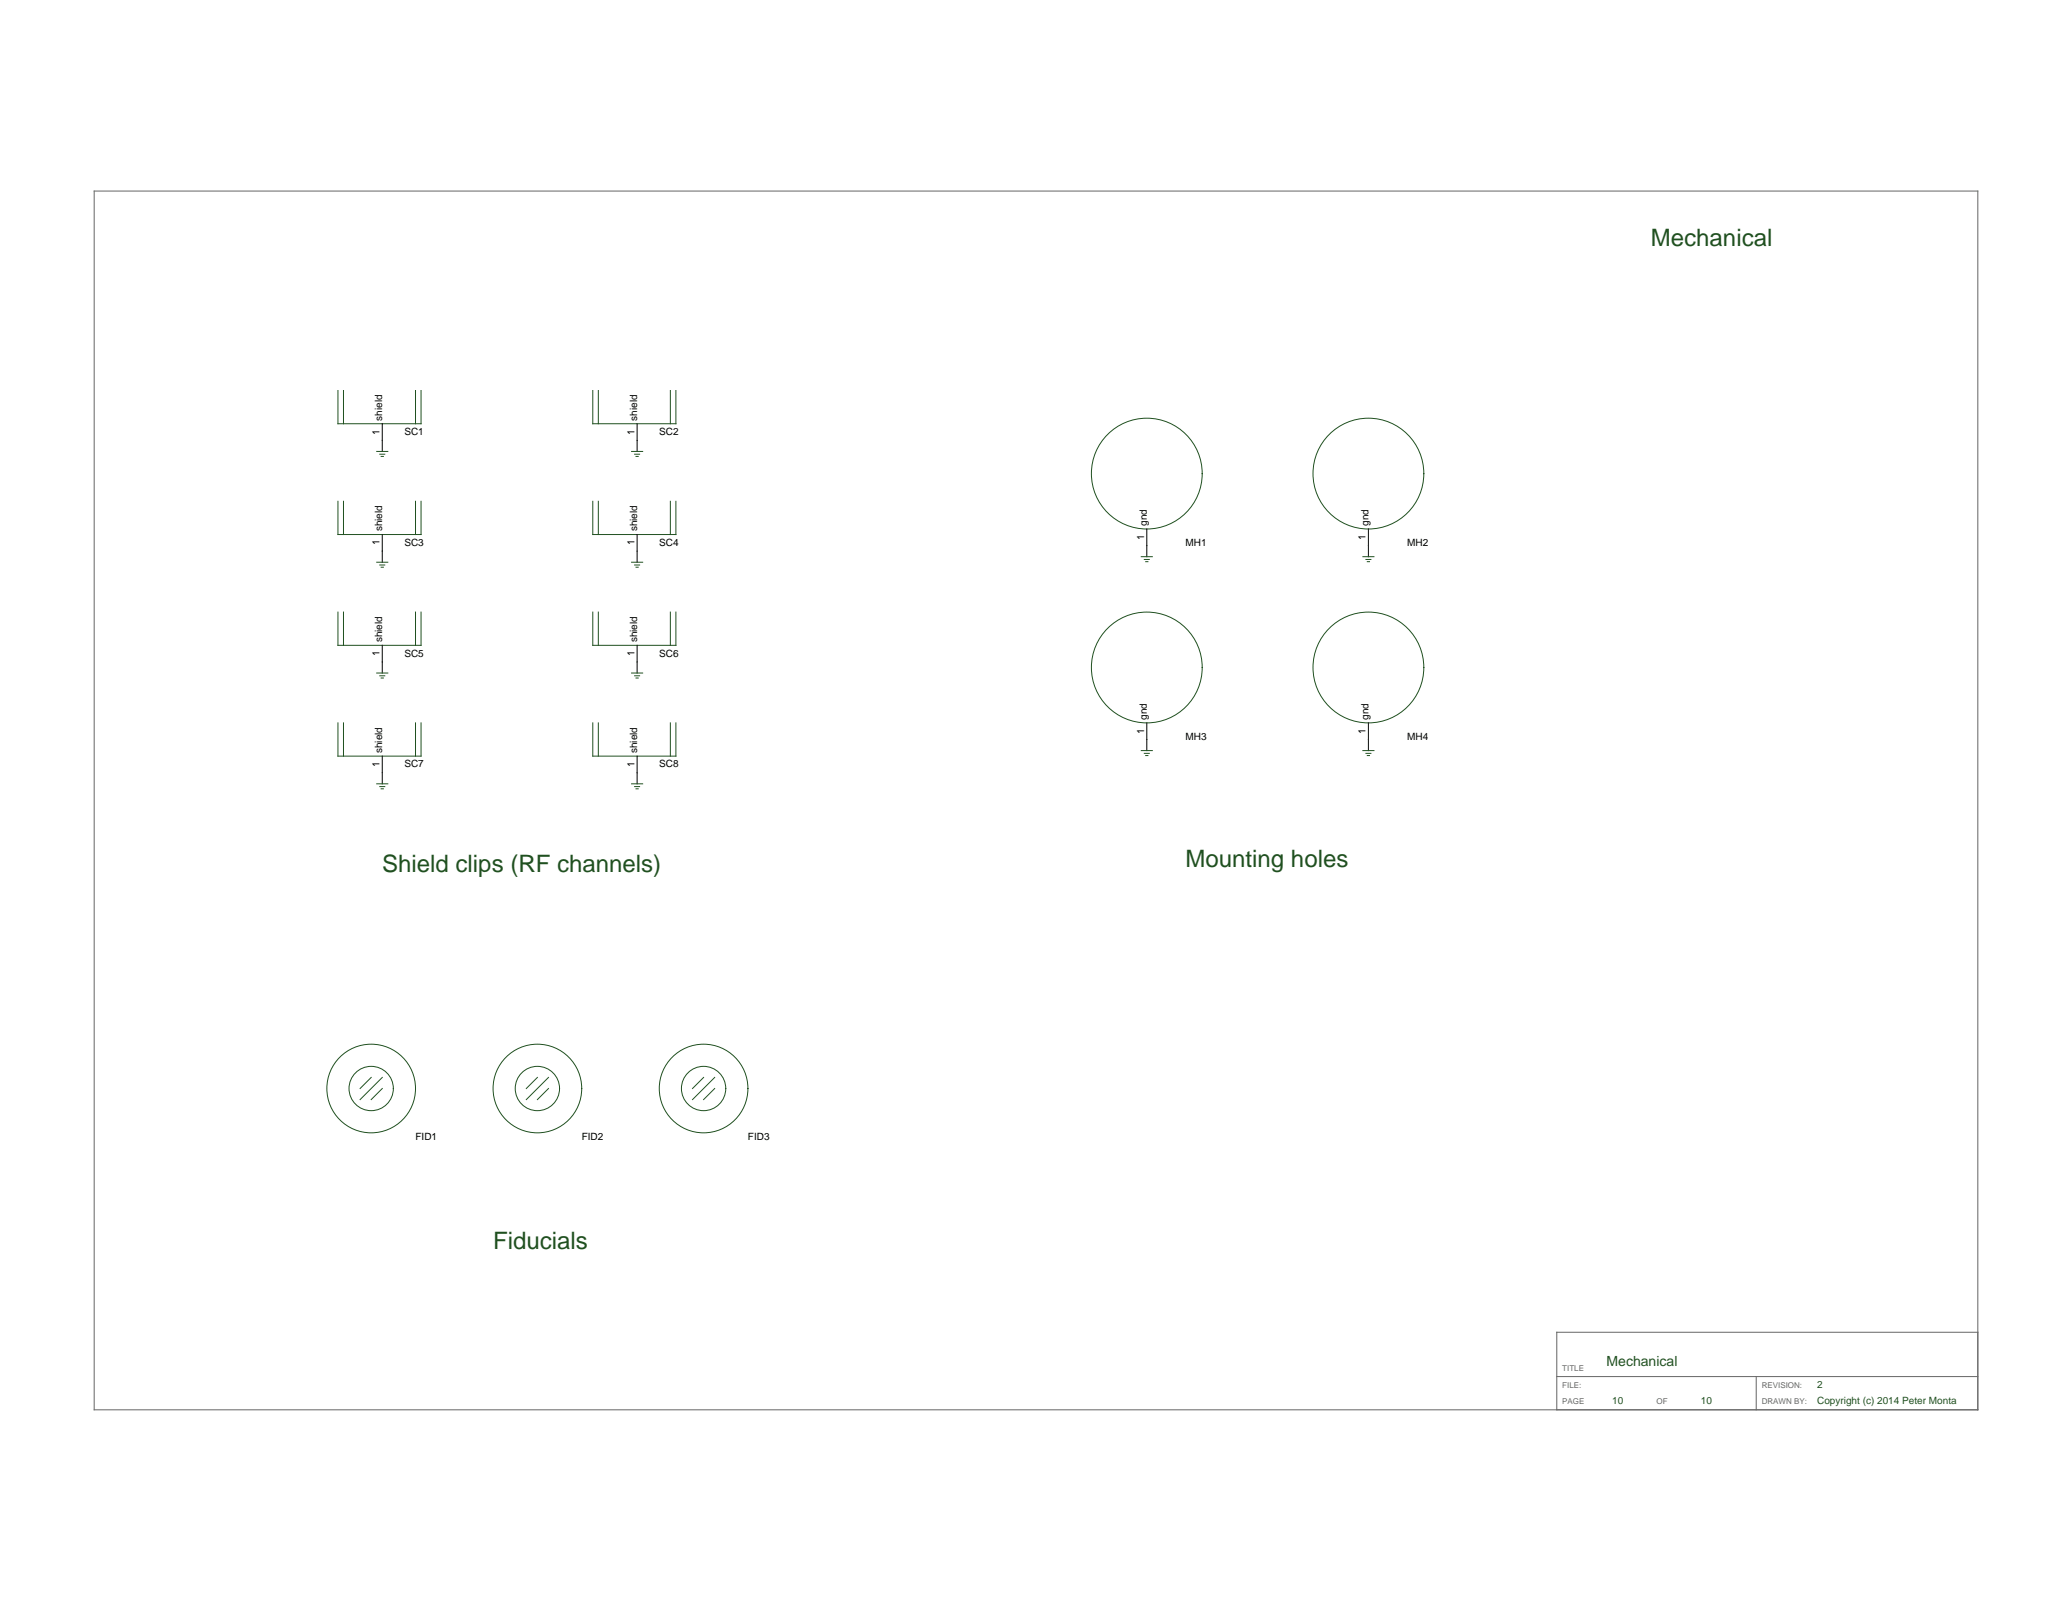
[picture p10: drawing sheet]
<svg xmlns="http://www.w3.org/2000/svg" width="279mm" height="216mm" viewBox="0 0 279 216" stroke-linecap="round" stroke-linejoin="round" font-family="sans-serif">
<path d="M12.7 25.8h254v164.3h-254zM266.7 179.7h-56.8v10.4M209.9 185.6h56.8M236.8 185.6v4.5" fill="none" stroke="#666" stroke-width=".13"/>
<g fill="none" stroke="#205020" stroke-width=".13">
<path d="M45.6 52.7v4.4h11.2v-4.4M46.3 52.7v4.4M56 52.7v4.4M79.9 52.7v4.4h11.2v-4.4M80.7 52.7v4.4M90.4 52.7v4.4M45.6 67.6v4.5h11.2v-4.5M46.3 67.6v4.5M50.8 60.9h1.5M50.8 75.8h1.5M51.2 61.3h.7M51.2 76.2h.7"/>
<path d="M51.4 61.6h.3M51.4 76.5h.3M56 67.6v4.5M79.9 67.6v4.5h11.2v-4.5M80.7 67.6v4.5M85.2 60.9h1.5M85.2 75.8h1.5M85.6 61.3h.6M85.6 76.2h.6M85.8 61.6h.3M85.8 76.5h.3M90.4 67.6v4.5"/>
<path d="M153.9 75.1h1.5M154.3 75.4h.7M154.5 75.7h.3M183.8 75.1h1.5M184.2 75.4h.7M184.4 75.7h.3M45.6 82.5v4.5h11.2v-4.5M45.6 97.5v4.5h11.2v-4.5M46.3 82.5v4.5M46.3 97.5v4.5M50.8 90.8h1.5M51.2 91.1h.7"/>
<path d="M51.4 91.4h.3M56 82.5v4.5M56 97.5v4.5M79.9 82.5v4.5h11.2v-4.5M79.9 97.5v4.5h11.2v-4.5M80.7 82.5v4.5M80.7 97.5v4.5M85.2 90.8h1.5M85.6 91.1h.6M85.8 91.4h.3M90.4 82.5v4.5M90.4 97.5v4.5"/>
<path d="M50.8 105.7h1.5M51.2 106.1h.7M51.4 106.4h.3M85.2 105.7h1.5M85.6 106.1h.6M85.8 106.4h.3M153.9 101.2h1.5M154.3 101.6h.7M154.5 101.9h.3M183.8 101.2h1.5M184.2 101.6h.7M184.4 101.9h.3"/>
<path d="M50.1 145.3l-1.5 1.5M51.5 145.3l-2.9 3M51.5 146.8l-1.4 1.5M72.5 145.3l-1.5 1.5M74 145.3l-3 3M74 146.8l-1.5 1.5M94.9 145.3l-1.5 1.5M96.4 145.3l-3 3M96.4 146.8l-1.5 1.5"/>
<circle cx="154.6" cy="63.9" r="7.5"/>
<circle cx="184.5" cy="63.9" r="7.5"/>
<circle cx="154.6" cy="90" r="7.5"/>
<circle cx="184.5" cy="90" r="7.5"/>
<circle cx="50.1" cy="146.8" r="6"/>
<circle cx="50.1" cy="146.8" r="2.99"/>
<circle cx="72.5" cy="146.8" r="6"/>
<circle cx="72.5" cy="146.8" r="2.99"/>
<circle cx="94.9" cy="146.8" r="6"/>
<circle cx="94.9" cy="146.8" r="2.99"/>
</g>
<path d="M51.5 57.1v3.8M85.9 57.1v3.8M51.5 72.1v3.7M85.9 72.1v3.7M154.6 71.3v3.8M184.5 71.3v3.8M51.5 87v3.8M85.9 87v3.8M154.6 97.5v3.7M184.5 97.5v3.7M51.5 102v3.7M85.9 102v3.7" fill="none" stroke="#000" stroke-width=".13"/>
<g font-size="3.2" fill="#205020">
<text x="222.6" y="33.2">Mechanical</text>
<text x="51.5" y="117.7">Shield clips (RF channels)</text>
<text x="159.9" y="116.9">Mounting holes</text>
<text x="66.5" y="168.5">Fiducials</text>
</g>
<text font-size="1.9" fill="#205020" x="216.6" y="184.1">Mechanical</text>
<g font-size="1.3">
<text x="51.2" y="58.6" transform="rotate(-90 51.2 58.6)">1</text>
<text x="51.5" y="56.7" transform="rotate(-90 51.5 56.7)">shield</text>
<text x="54.5" y="58.7">SC1</text>
<text x="85.5" y="58.6" transform="rotate(-90 85.5 58.6)">1</text>
<text x="85.9" y="56.7" transform="rotate(-90 85.9 56.7)">shield</text>
<text x="88.9" y="58.7">SC2</text>
<text x="51.5" y="71.7" transform="rotate(-90 51.5 71.7)">shield</text>
<text x="85.9" y="71.7" transform="rotate(-90 85.9 71.7)">shield</text>
<text x="154.6" y="70.9" transform="rotate(-90 154.6 70.9)">gnd</text>
<text x="184.5" y="70.9" transform="rotate(-90 184.5 70.9)">gnd</text>
<text x="51.2" y="73.5" transform="rotate(-90 51.2 73.5)">1</text>
<text x="54.5" y="73.6">SC3</text>
<text x="85.5" y="73.5" transform="rotate(-90 85.5 73.5)">1</text>
<text x="88.9" y="73.6">SC4</text>
<text x="154.3" y="72.8" transform="rotate(-90 154.3 72.8)">1</text>
<text x="159.9" y="73.6">MH1</text>
<text x="184.2" y="72.8" transform="rotate(-90 184.2 72.8)">1</text>
<text x="189.8" y="73.6">MH2</text>
<text x="51.2" y="88.5" transform="rotate(-90 51.2 88.5)">1</text>
<text x="51.5" y="86.6" transform="rotate(-90 51.5 86.6)">shield</text>
<text x="54.5" y="88.6">SC5</text>
<text x="85.5" y="88.5" transform="rotate(-90 85.5 88.5)">1</text>
<text x="85.9" y="86.6" transform="rotate(-90 85.9 86.6)">shield</text>
<text x="88.9" y="88.6">SC6</text>
<text x="51.5" y="101.6" transform="rotate(-90 51.5 101.6)">shield</text>
<text x="85.9" y="101.6" transform="rotate(-90 85.9 101.6)">shield</text>
<text x="154.3" y="98.9" transform="rotate(-90 154.3 98.9)">1</text>
<text x="154.6" y="97.1" transform="rotate(-90 154.6 97.1)">gnd</text>
<text x="159.9" y="99.8">MH3</text>
<text x="184.2" y="98.9" transform="rotate(-90 184.2 98.9)">1</text>
<text x="184.5" y="97.1" transform="rotate(-90 184.5 97.1)">gnd</text>
<text x="189.8" y="99.8">MH4</text>
<text x="51.2" y="103.4" transform="rotate(-90 51.2 103.4)">1</text>
<text x="54.5" y="103.5">SC7</text>
<text x="85.5" y="103.4" transform="rotate(-90 85.5 103.4)">1</text>
<text x="88.9" y="103.5">SC8</text>
<text x="56" y="153.8">FID1</text>
<text x="78.4" y="153.8">FID2</text>
<text x="100.9" y="153.8">FID3</text>
</g>
<g font-size="1.3" fill="#205020">
<text x="217.4" y="189.4">10</text>
<text x="229.3" y="189.4">10</text>
<text x="245" y="187.1">2</text>
<text x="245" y="189.4">Copyright (c) 2014 Peter Monta</text>
</g>
<g font-size="1.1" fill="#666">
<text x="210.7" y="184.9">TITLE</text>
<text x="210.7" y="187.1">FILE:</text>
<text x="210.7" y="189.4">PAGE</text>
<text x="223.4" y="189.4">OF</text>
<text x="237.6" y="187.1">REVISION:</text>
<text x="237.6" y="189.4">DRAWN BY:</text>
</g>
</svg>
